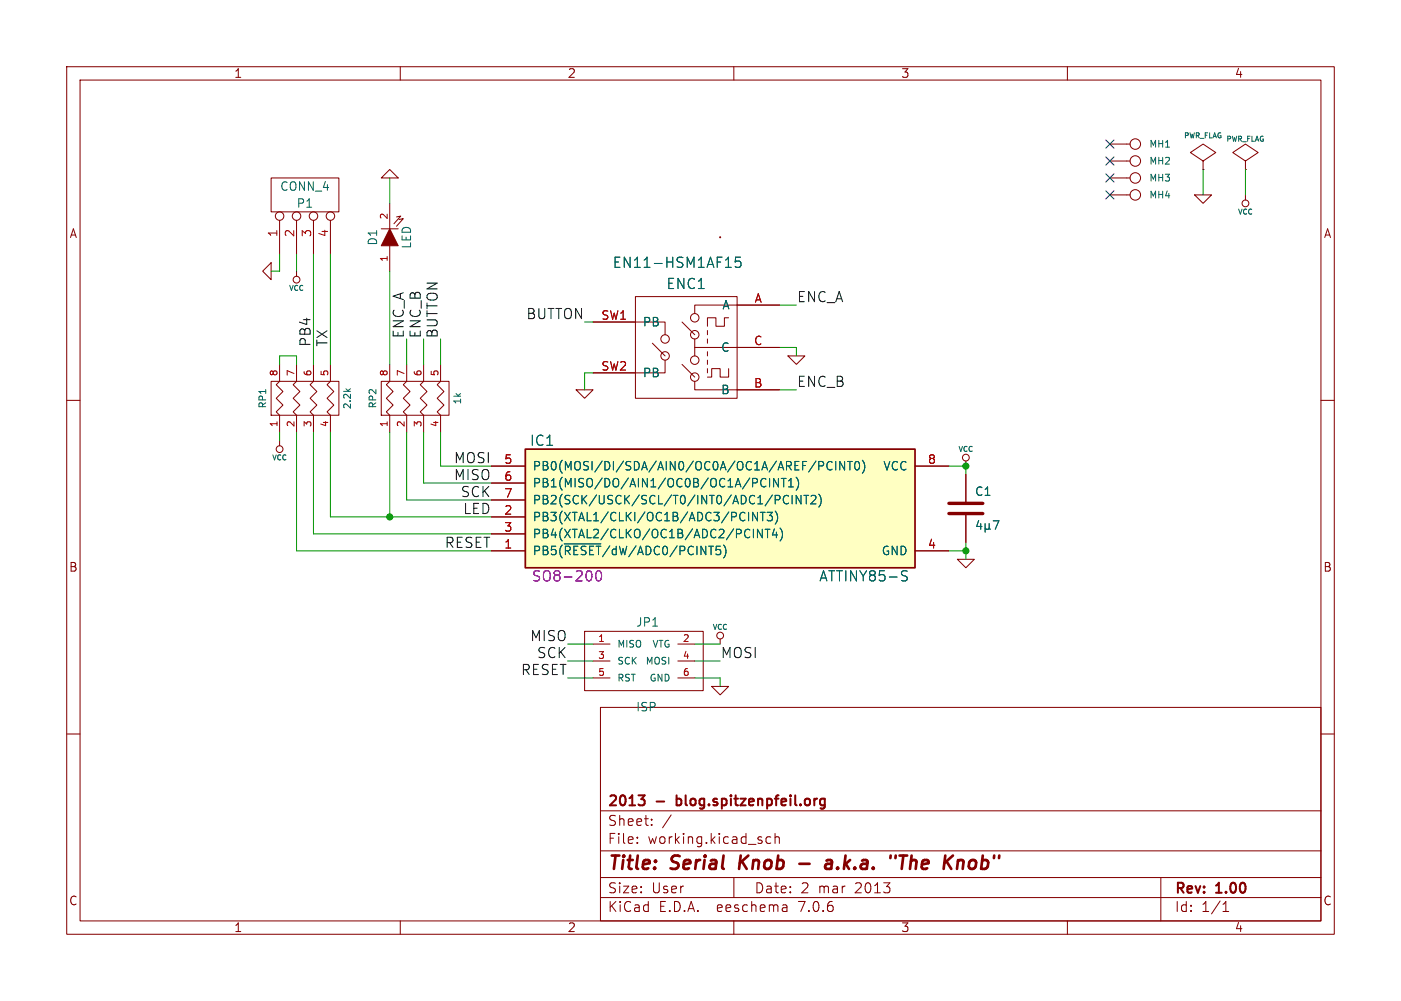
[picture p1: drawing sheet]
(kicad_sch (version 20230121) (generator eeschema)

 (paper "User" 210.007 150.012)

 (title_block
  (title "Serial Knob - a.k.a. \"The Knob\"")
  (date "2 mar 2013")
  (rev "1.00")
  (company "2013 - blog.spitzenpfeil.org"))

 (lib_symbols
  (symbol "Serial-Knob-rescue:ATTINY85-S" (pin_names (offset 1.016)) (in_bom yes) (on_board yes)
   (property "Reference" "IC" (at -26.67 10.16 0) (effects (font (size 1.524 1.524))))
   (property "Value" "ATTINY85-S" (at 21.59 -10.16 0) (effects (font (size 1.524 1.524))))
   (property "Footprint" "SO8-200" (at -22.86 -10.16 0) (effects (font (size 1.524 1.524)) hide))
   (property "Datasheet" "" (at 0 0 0) (effects (font (size 1.524 1.524))))
   (symbol "ATTINY85-S_0_1"
    (rectangle (start -29.21 8.89) (end 29.21 -8.89) (stroke (width 0.254) (type solid)) (fill (type background))))
   (symbol "ATTINY85-S_1_1"
    (pin bidirectional line (at -34.29 -6.35 0) (length 5.08) (name "PB5(~{RESET}/dW/ADC0/PCINT5)" (effects (font (size 1.27 1.27)))) (number "1" (effects (font (size 1.27 1.27)))))
    (pin bidirectional line (at -34.29 -1.27 0) (length 5.08) (name "PB3(XTAL1/CLKI/OC1B/ADC3/PCINT3)" (effects (font (size 1.27 1.27)))) (number "2" (effects (font (size 1.27 1.27)))))
    (pin bidirectional line (at -34.29 -3.81 0) (length 5.08) (name "PB4(XTAL2/CLKO/OC1B/ADC2/PCINT4)" (effects (font (size 1.27 1.27)))) (number "3" (effects (font (size 1.27 1.27)))))
    (pin power_in line (at 34.29 -6.35 180) (length 5.08) (name "GND" (effects (font (size 1.27 1.27)))) (number "4" (effects (font (size 1.27 1.27)))))
    (pin bidirectional line (at -34.29 6.35 0) (length 5.08) (name "PB0(MOSI/DI/SDA/AIN0/OC0A/OC1A/AREF/PCINT0)" (effects (font (size 1.27 1.27)))) (number "5" (effects (font (size 1.27 1.27)))))
    (pin bidirectional line (at -34.29 3.81 0) (length 5.08) (name "PB1(MISO/DO/AIN1/OC0B/OC1A/PCINT1)" (effects (font (size 1.27 1.27)))) (number "6" (effects (font (size 1.27 1.27)))))
    (pin bidirectional line (at -34.29 1.27 0) (length 5.08) (name "PB2(SCK/USCK/SCL/T0/INT0/ADC1/PCINT2)" (effects (font (size 1.27 1.27)))) (number "7" (effects (font (size 1.27 1.27)))))
    (pin power_in line (at 34.29 6.35 180) (length 5.08) (name "VCC" (effects (font (size 1.27 1.27)))) (number "8" (effects (font (size 1.27 1.27)))))))
  (symbol "Serial-Knob-rescue:C" (pin_numbers hide) (pin_names (offset 0.254)) (in_bom yes) (on_board yes)
   (property "Reference" "C" (at 1.27 2.54 0) (effects (font (size 1.27 1.27)) (justify left)))
   (property "Value" "C" (at 1.27 -2.54 0) (effects (font (size 1.27 1.27)) (justify left)))
   (property "Footprint" "" (at 0 0 0) (effects (font (size 1.524 1.524))))
   (property "Datasheet" "" (at 0 0 0) (effects (font (size 1.524 1.524))))
   (symbol "C_0_1"
    (polyline (pts (xy -2.54 -0.762) (xy 2.54 -0.762)) (stroke (width 0.508) (type solid)) (fill (type none)))
    (polyline (pts (xy -2.54 0.762) (xy 2.54 0.762)) (stroke (width 0.508) (type solid)) (fill (type none))))
   (symbol "C_1_1"
    (pin passive line (at 0 5.08 270) (length 4.318) (name "~" (effects (font (size 1.016 1.016)))) (number "1" (effects (font (size 1.016 1.016)))))
    (pin passive line (at 0 -5.08 90) (length 4.318) (name "~" (effects (font (size 1.016 1.016)))) (number "2" (effects (font (size 1.016 1.016)))))))
  (symbol "Serial-Knob-rescue:CONN_1" (pin_numbers hide) (pin_names (offset 0.762) hide) (in_bom yes) (on_board yes)
   (property "Reference" "P" (at 2.032 0 0) (effects (font (size 1.016 1.016)) (justify left)))
   (property "Value" "CONN_1" (at 0 1.397 0) (effects (font (size 0.762 0.762)) hide))
   (property "Footprint" "" (at 0 0 0) (effects (font (size 1.524 1.524))))
   (property "Datasheet" "" (at 0 0 0) (effects (font (size 1.524 1.524))))
   (symbol "CONN_1_0_1"
    (polyline (pts (xy -0.762 0) (xy -1.27 0)) (stroke (width 0) (type solid)) (fill (type none)))
    (circle (center 0 0) (radius 0.7874) (stroke (width 0) (type solid)) (fill (type none))))
   (symbol "CONN_1_1_1"
    (pin passive line (at -3.81 0 0) (length 2.54) (name "1" (effects (font (size 1.524 1.524)))) (number "1" (effects (font (size 1.524 1.524)))))))
  (symbol "Serial-Knob-rescue:CONN_4" (pin_names (offset 1.016) hide) (in_bom yes) (on_board yes)
   (property "Reference" "P" (at -1.27 0 90) (effects (font (size 1.27 1.27))))
   (property "Value" "CONN_4" (at 1.27 0 90) (effects (font (size 1.27 1.27))))
   (property "Footprint" "" (at 0 0 0) (effects (font (size 1.524 1.524))))
   (property "Datasheet" "" (at 0 0 0) (effects (font (size 1.524 1.524))))
   (symbol "CONN_4_0_1"
    (rectangle (start -2.54 5.08) (end 2.54 -5.08) (stroke (width 0) (type solid)) (fill (type none))))
   (symbol "CONN_4_1_1"
    (pin passive inverted (at -8.89 3.81 0) (length 6.35) (name "P1" (effects (font (size 1.27 1.27)))) (number "1" (effects (font (size 1.27 1.27)))))
    (pin passive inverted (at -8.89 1.27 0) (length 6.35) (name "P2" (effects (font (size 1.27 1.27)))) (number "2" (effects (font (size 1.27 1.27)))))
    (pin passive inverted (at -8.89 -1.27 0) (length 6.35) (name "P3" (effects (font (size 1.27 1.27)))) (number "3" (effects (font (size 1.27 1.27)))))
    (pin passive inverted (at -8.89 -3.81 0) (length 6.35) (name "P4" (effects (font (size 1.27 1.27)))) (number "4" (effects (font (size 1.27 1.27)))))))
  (symbol "Serial-Knob-rescue:GND" (power) (pin_names (offset 0)) (in_bom yes) (on_board yes)
   (property "Reference" "#PWR" (at 0 0 0) (effects (font (size 0.762 0.762)) hide))
   (property "Value" "GND" (at 0 -1.778 0) (effects (font (size 0.762 0.762)) hide))
   (property "Footprint" "" (at 0 0 0) (effects (font (size 1.524 1.524))))
   (property "Datasheet" "" (at 0 0 0) (effects (font (size 1.524 1.524))))
   (symbol "GND_0_1"
    (polyline (pts (xy -1.27 0) (xy 0 -1.27) (xy 1.27 0) (xy -1.27 0)) (stroke (width 0) (type solid)) (fill (type none))))
   (symbol "GND_1_1"
    (pin power_in line (at 0 0 90) (length 0) hide (name "GND" (effects (font (size 0.762 0.762)))) (number "1" (effects (font (size 0.762 0.762)))))))
  (symbol "Serial-Knob-rescue:LED" (pin_names (offset 1.016) hide) (in_bom yes) (on_board yes)
   (property "Reference" "D" (at 0 2.54 0) (effects (font (size 1.27 1.27))))
   (property "Value" "LED" (at 0 -2.54 0) (effects (font (size 1.27 1.27))))
   (property "Footprint" "" (at 0 0 0) (effects (font (size 1.524 1.524))))
   (property "Datasheet" "" (at 0 0 0) (effects (font (size 1.524 1.524))))
   (symbol "LED_0_1"
    (polyline (pts (xy 1.27 1.27) (xy 1.27 -1.27)) (stroke (width 0) (type solid)) (fill (type none)))
    (polyline (pts (xy -1.27 1.27) (xy 1.27 0) (xy -1.27 -1.27)) (stroke (width 0) (type solid)) (fill (type outline)))
    (polyline (pts (xy 1.651 -1.016) (xy 2.794 -2.032) (xy 2.667 -1.397)) (stroke (width 0) (type solid)) (fill (type none)))
    (polyline (pts (xy 2.032 -0.635) (xy 3.175 -1.651) (xy 3.048 -1.016)) (stroke (width 0) (type solid)) (fill (type none))))
   (symbol "LED_1_1"
    (pin passive line (at -5.08 0 0) (length 3.81) (name "A" (effects (font (size 1.016 1.016)))) (number "1" (effects (font (size 1.016 1.016)))))
    (pin passive line (at 5.08 0 180) (length 3.81) (name "K" (effects (font (size 1.016 1.016)))) (number "2" (effects (font (size 1.016 1.016)))))))
  (symbol "Serial-Knob-rescue:MADW__ALPS-STEC12E08" (pin_names (offset 1.016)) (in_bom yes) (on_board yes)
   (property "Reference" "ENC" (at 0 9.525 0) (effects (font (size 1.524 1.524))))
   (property "Value" "MADW__ALPS-STEC12E08" (at 0 12.7 0) (effects (font (size 1.524 1.524))))
   (property "Footprint" "" (at 0 0 0) (effects (font (size 1.524 1.524))))
   (property "Datasheet" "" (at 0 0 0) (effects (font (size 1.524 1.524))))
   (symbol "MADW__ALPS-STEC12E08_0_1"
    (rectangle (start -7.62 -7.62) (end 7.62 7.62) (stroke (width 0) (type solid)) (fill (type none)))
    (circle (center -3.175 -1.27) (radius 0.635) (stroke (width 0) (type solid)) (fill (type none)))
    (circle (center -3.175 1.27) (radius 0.635) (stroke (width 0) (type solid)) (fill (type none)))
    (polyline (pts (xy -3.175 -1.27) (xy -5.08 0.635)) (stroke (width 0) (type solid)) (fill (type none)))
    (polyline (pts (xy 1.27 -4.445) (xy -0.635 -2.54)) (stroke (width 0) (type solid)) (fill (type none)))
    (polyline (pts (xy 1.27 0) (xy 1.27 -1.27)) (stroke (width 0) (type solid)) (fill (type none)))
    (polyline (pts (xy 1.27 0) (xy 7.62 0)) (stroke (width 0) (type solid)) (fill (type none)))
    (polyline (pts (xy 1.27 1.27) (xy 1.27 0)) (stroke (width 0) (type solid)) (fill (type none)))
    (polyline (pts (xy 1.27 1.905) (xy -0.635 3.81)) (stroke (width 0) (type solid)) (fill (type none)))
    (polyline (pts (xy 3.175 -3.175) (xy 3.175 -3.81)) (stroke (width 0) (type solid)) (fill (type none)))
    (polyline (pts (xy 3.175 -1.905) (xy 3.175 -2.54)) (stroke (width 0) (type solid)) (fill (type none)))
    (polyline (pts (xy 3.175 -0.635) (xy 3.175 -1.27)) (stroke (width 0) (type solid)) (fill (type none)))
    (polyline (pts (xy 3.175 1.27) (xy 3.175 0.635)) (stroke (width 0) (type solid)) (fill (type none)))
    (polyline (pts (xy 3.175 2.54) (xy 3.175 1.905)) (stroke (width 0) (type solid)) (fill (type none)))
    (polyline (pts (xy -7.62 -3.81) (xy -3.175 -3.81) (xy -3.175 -1.905)) (stroke (width 0) (type solid)) (fill (type none)))
    (polyline (pts (xy -7.62 3.81) (xy -3.175 3.81) (xy -3.175 1.905)) (stroke (width 0) (type solid)) (fill (type none)))
    (polyline (pts (xy 1.27 -5.08) (xy 1.27 -6.35) (xy 7.62 -6.35)) (stroke (width 0) (type solid)) (fill (type none)))
    (polyline (pts (xy 1.27 5.08) (xy 1.27 6.35) (xy 7.62 6.35)) (stroke (width 0) (type solid)) (fill (type none)))
    (polyline (pts (xy 3.175 -4.445) (xy 3.81 -4.445) (xy 3.81 -3.175) (xy 5.08 -3.175) (xy 5.08 -4.445) (xy 6.35 -4.445) (xy 6.35 -3.175)) (stroke (width 0) (type solid)) (fill (type none)))
    (polyline (pts (xy 3.175 3.175) (xy 3.175 4.445) (xy 4.445 4.445) (xy 4.445 3.175) (xy 5.715 3.175) (xy 5.715 4.445) (xy 6.35 4.445)) (stroke (width 0) (type solid)) (fill (type none)))
    (circle (center 1.27 -4.445) (radius 0.635) (stroke (width 0) (type solid)) (fill (type none)))
    (circle (center 1.27 -1.905) (radius 0.635) (stroke (width 0) (type solid)) (fill (type none)))
    (circle (center 1.27 1.905) (radius 0.635) (stroke (width 0) (type solid)) (fill (type none)))
    (circle (center 1.27 4.445) (radius 0.635) (stroke (width 0) (type solid)) (fill (type none)))
    (circle (center 5.08 16.51) (radius 0.0001) (stroke (width 0) (type solid)) (fill (type none))))
   (symbol "MADW__ALPS-STEC12E08_1_1"
    (pin passive line (at 13.97 6.35 180) (length 6.35) (name "A" (effects (font (size 1.27 1.27)))) (number "A" (effects (font (size 1.27 1.27)))))
    (pin passive line (at 13.97 -6.35 180) (length 6.35) (name "B" (effects (font (size 1.27 1.27)))) (number "B" (effects (font (size 1.27 1.27)))))
    (pin passive line (at 13.97 0 180) (length 6.35) (name "C" (effects (font (size 1.27 1.27)))) (number "C" (effects (font (size 1.27 1.27)))))
    (pin passive line (at -13.97 3.81 0) (length 6.35) (name "PB" (effects (font (size 1.27 1.27)))) (number "SW1" (effects (font (size 1.27 1.27)))))
    (pin passive line (at -13.97 -3.81 0) (length 6.35) (name "PB" (effects (font (size 1.27 1.27)))) (number "SW2" (effects (font (size 1.27 1.27)))))))
  (symbol "Serial-Knob-rescue:MADW__AVR_ISP" (pin_names (offset 1.016)) (in_bom yes) (on_board yes)
   (property "Reference" "JP" (at -1.27 6.35 0) (effects (font (size 1.27 1.27)) (justify left bottom)))
   (property "Value" "MADW__AVR_ISP" (at -6.35 -7.62 0) (effects (font (size 1.27 1.27)) (justify left bottom)))
   (property "Footprint" "" (at 0 0 0) (effects (font (size 1.524 1.524))))
   (property "Datasheet" "" (at 0 0 0) (effects (font (size 1.524 1.524))))
   (property "ki_locked" "" (at 0 0 0) (effects (font (size 1.27 1.27))))
   (symbol "MADW__AVR_ISP_0_1"
    (polyline (pts (xy -8.89 4.445) (xy -8.89 -4.445) (xy 8.89 -4.445) (xy 8.89 4.445) (xy -8.89 4.445)) (stroke (width 0) (type solid)) (fill (type none))))
   (symbol "MADW__AVR_ISP_1_1"
    (pin passive line (at -7.62 2.54 0) (length 2.54) (name "MISO" (effects (font (size 1.016 1.016)))) (number "1" (effects (font (size 1.016 1.016)))))
    (pin passive line (at 7.62 2.54 180) (length 2.54) (name "VTG" (effects (font (size 1.016 1.016)))) (number "2" (effects (font (size 1.016 1.016)))))
    (pin passive line (at -7.62 0 0) (length 2.54) (name "SCK" (effects (font (size 1.016 1.016)))) (number "3" (effects (font (size 1.016 1.016)))))
    (pin passive line (at 7.62 0 180) (length 2.54) (name "MOSI" (effects (font (size 1.016 1.016)))) (number "4" (effects (font (size 1.016 1.016)))))
    (pin passive line (at -7.62 -2.54 0) (length 2.54) (name "RST" (effects (font (size 1.016 1.016)))) (number "5" (effects (font (size 1.016 1.016)))))
    (pin passive line (at 7.62 -2.54 180) (length 2.54) (name "GND" (effects (font (size 1.016 1.016)))) (number "6" (effects (font (size 1.016 1.016)))))))
  (symbol "Serial-Knob-rescue:PWR_FLAG" (power) (pin_numbers hide) (pin_names (offset 0) hide) (in_bom yes) (on_board yes)
   (property "Reference" "#FLG" (at 0 2.413 0) (effects (font (size 0.762 0.762)) hide))
   (property "Value" "PWR_FLAG" (at 0 4.572 0) (effects (font (size 0.762 0.762))))
   (property "Footprint" "" (at 0 0 0) (effects (font (size 1.524 1.524))))
   (property "Datasheet" "" (at 0 0 0) (effects (font (size 1.524 1.524))))
   (symbol "PWR_FLAG_0_0"
    (pin power_out line (at 0 0 90) (length 0) (name "pwr" (effects (font (size 0.508 0.508)))) (number "1" (effects (font (size 0.508 0.508))))))
   (symbol "PWR_FLAG_0_1"
    (polyline (pts (xy 0 0) (xy 0 1.27) (xy -1.905 2.54) (xy 0 3.81) (xy 1.905 2.54) (xy 0 1.27)) (stroke (width 0) (type solid)) (fill (type none)))))
  (symbol "Serial-Knob-rescue:R_PACK4" (pin_names hide) (in_bom yes) (on_board yes)
   (property "Reference" "RP" (at 0 11.43 0) (effects (font (size 1.016 1.016))))
   (property "Value" "R_PACK4" (at 0 -1.27 0) (effects (font (size 1.016 1.016))))
   (property "Footprint" "" (at 0 0 0) (effects (font (size 1.524 1.524))))
   (property "Datasheet" "" (at 0 0 0) (effects (font (size 1.524 1.524))))
   (symbol "R_PACK4_0_1"
    (polyline (pts (xy -2.54 10.16) (xy -2.54 0) (xy 2.54 0) (xy 2.54 10.16) (xy -2.54 10.16)) (stroke (width 0) (type solid)) (fill (type none)))
    (polyline (pts (xy -2.54 1.27) (xy -2.032 1.778) (xy -1.016 0.762) (xy 0 1.778) (xy 1.016 0.762) (xy 2.032 1.778) (xy 2.54 1.27)) (stroke (width 0) (type solid)) (fill (type none)))
    (polyline (pts (xy -2.54 3.81) (xy -2.032 4.318) (xy -1.016 3.302) (xy 0 4.318) (xy 1.016 3.302) (xy 2.032 4.318) (xy 2.54 3.81)) (stroke (width 0) (type solid)) (fill (type none)))
    (polyline (pts (xy -2.54 6.35) (xy -2.032 6.858) (xy -1.016 5.842) (xy 0 6.858) (xy 1.016 5.842) (xy 2.032 6.858) (xy 2.54 6.35)) (stroke (width 0) (type solid)) (fill (type none)))
    (polyline (pts (xy -2.54 8.89) (xy -2.032 9.398) (xy -1.016 8.382) (xy 0 9.398) (xy 1.016 8.382) (xy 2.032 9.398) (xy 2.54 8.89)) (stroke (width 0) (type solid)) (fill (type none))))
   (symbol "R_PACK4_1_1"
    (pin passive line (at -5.08 8.89 0) (length 2.54) (name "P1" (effects (font (size 1.016 1.016)))) (number "1" (effects (font (size 1.016 1.016)))))
    (pin passive line (at -5.08 6.35 0) (length 2.54) (name "P2" (effects (font (size 1.016 1.016)))) (number "2" (effects (font (size 1.016 1.016)))))
    (pin passive line (at -5.08 3.81 0) (length 2.54) (name "P3" (effects (font (size 1.016 1.016)))) (number "3" (effects (font (size 1.016 1.016)))))
    (pin passive line (at -5.08 1.27 0) (length 2.54) (name "P4" (effects (font (size 1.016 1.016)))) (number "4" (effects (font (size 1.016 1.016)))))
    (pin passive line (at 5.08 1.27 180) (length 2.54) (name "R4" (effects (font (size 1.016 1.016)))) (number "5" (effects (font (size 1.016 1.016)))))
    (pin passive line (at 5.08 3.81 180) (length 2.54) (name "R3" (effects (font (size 1.016 1.016)))) (number "6" (effects (font (size 1.016 1.016)))))
    (pin passive line (at 5.08 6.35 180) (length 2.54) (name "R2" (effects (font (size 1.016 1.016)))) (number "7" (effects (font (size 1.016 1.016)))))
    (pin passive line (at 5.08 8.89 180) (length 2.54) (name "R1" (effects (font (size 1.016 1.016)))) (number "8" (effects (font (size 1.016 1.016)))))))
  (symbol "Serial-Knob-rescue:VCC" (power) (pin_names (offset 0)) (in_bom yes) (on_board yes)
   (property "Reference" "#PWR" (at 0 2.54 0) (effects (font (size 0.762 0.762)) hide))
   (property "Value" "VCC" (at 0 2.54 0) (effects (font (size 0.762 0.762))))
   (property "Footprint" "" (at 0 0 0) (effects (font (size 1.524 1.524))))
   (property "Datasheet" "" (at 0 0 0) (effects (font (size 1.524 1.524))))
   (symbol "VCC_0_0"
    (pin power_in line (at 0 0 90) (length 0) hide (name "VCC" (effects (font (size 0.508 0.508)))) (number "1" (effects (font (size 0.508 0.508))))))
   (symbol "VCC_0_1"
    (polyline (pts (xy 0 0) (xy 0 0.762) (xy 0 0.762)) (stroke (width 0) (type solid)) (fill (type none)))
    (circle (center 0 1.27) (radius 0.508) (stroke (width 0) (type solid)) (fill (type none))))))

 (junction (at 58.42 77.47) (diameter 0) (color 0 0 0 0))
 (junction (at 144.78 69.85) (diameter 0) (color 0 0 0 0))
 (junction (at 144.78 82.55) (diameter 0) (color 0 0 0 0))

 (no_connect (at 166.37 26.67))
 (no_connect (at 166.37 21.59))
 (no_connect (at 166.37 24.13))
 (no_connect (at 166.37 29.21))

 (wire (pts (xy 180.34 25.4) (xy 180.34 29.21)) (stroke (width 0) (type default)))
 (wire (pts (xy 46.99 38.1) (xy 46.99 54.61)) (stroke (width 0) (type default)))
 (wire (pts (xy 104.14 99.06) (xy 107.95 99.06)) (stroke (width 0) (type default)))
 (wire (pts (xy 119.38 52.07) (xy 119.38 53.34)) (stroke (width 0) (type default)))
 (wire (pts (xy 116.84 58.42) (xy 119.38 58.42)) (stroke (width 0) (type default)))
 (wire (pts (xy 144.78 82.55) (xy 142.24 82.55)) (stroke (width 0) (type default)))
 (wire (pts (xy 104.14 101.6) (xy 107.95 101.6)) (stroke (width 0) (type default)))
 (wire (pts (xy 44.45 54.61) (xy 44.45 53.34)) (stroke (width 0) (type default)))
 (wire (pts (xy 63.5 50.8) (xy 63.5 54.61)) (stroke (width 0) (type default)))
 (wire (pts (xy 144.78 69.85) (xy 142.24 69.85)) (stroke (width 0) (type default)))
 (wire (pts (xy 87.63 55.88) (xy 87.63 58.42)) (stroke (width 0) (type default)))
 (wire (pts (xy 144.78 82.55) (xy 144.78 83.82)) (stroke (width 0) (type default)))
 (wire (pts (xy 116.84 52.07) (xy 119.38 52.07)) (stroke (width 0) (type default)))
 (wire (pts (xy 58.42 77.47) (xy 73.66 77.47)) (stroke (width 0) (type default)))
 (wire (pts (xy 49.53 77.47) (xy 49.53 64.77)) (stroke (width 0) (type default)))
 (wire (pts (xy 41.91 64.77) (xy 41.91 66.04)) (stroke (width 0) (type default)))
 (wire (pts (xy 104.14 96.52) (xy 107.95 96.52)) (stroke (width 0) (type default)))
 (wire (pts (xy 144.78 71.12) (xy 144.78 69.85)) (stroke (width 0) (type default)))
 (wire (pts (xy 88.9 55.88) (xy 87.63 55.88)) (stroke (width 0) (type default)))
 (wire (pts (xy 41.91 40.64) (xy 40.64 40.64)) (stroke (width 0) (type default)))
 (wire (pts (xy 116.84 45.72) (xy 119.38 45.72)) (stroke (width 0) (type default)))
 (wire (pts (xy 85.09 101.6) (xy 88.9 101.6)) (stroke (width 0) (type default)))
 (wire (pts (xy 41.91 38.1) (xy 41.91 40.64)) (stroke (width 0) (type default)))
 (wire (pts (xy 107.95 101.6) (xy 107.95 102.87)) (stroke (width 0) (type default)))
 (wire (pts (xy 88.9 48.26) (xy 87.63 48.26)) (stroke (width 0) (type default)))
 (wire (pts (xy 58.42 40.64) (xy 58.42 54.61)) (stroke (width 0) (type default)))
 (wire (pts (xy 66.04 69.85) (xy 73.66 69.85)) (stroke (width 0) (type default)))
 (wire (pts (xy 58.42 26.67) (xy 58.42 30.48)) (stroke (width 0) (type default)))
 (wire (pts (xy 44.45 82.55) (xy 44.45 64.77)) (stroke (width 0) (type default)))
 (wire (pts (xy 88.9 96.52) (xy 85.09 96.52)) (stroke (width 0) (type default)))
 (wire (pts (xy 60.96 64.77) (xy 60.96 74.93)) (stroke (width 0) (type default)))
 (wire (pts (xy 49.53 77.47) (xy 58.42 77.47)) (stroke (width 0) (type default)))
 (wire (pts (xy 60.96 74.93) (xy 73.66 74.93)) (stroke (width 0) (type default)))
 (wire (pts (xy 44.45 38.1) (xy 44.45 40.64)) (stroke (width 0) (type default)))
 (wire (pts (xy 46.99 80.01) (xy 73.66 80.01)) (stroke (width 0) (type default)))
 (wire (pts (xy 44.45 82.55) (xy 73.66 82.55)) (stroke (width 0) (type default)))
 (wire (pts (xy 60.96 50.8) (xy 60.96 54.61)) (stroke (width 0) (type default)))
 (wire (pts (xy 63.5 64.77) (xy 63.5 72.39)) (stroke (width 0) (type default)))
 (wire (pts (xy 49.53 38.1) (xy 49.53 54.61)) (stroke (width 0) (type default)))
 (wire (pts (xy 46.99 64.77) (xy 46.99 80.01)) (stroke (width 0) (type default)))
 (wire (pts (xy 66.04 50.8) (xy 66.04 54.61)) (stroke (width 0) (type default)))
 (wire (pts (xy 88.9 99.06) (xy 85.09 99.06)) (stroke (width 0) (type default)))
 (wire (pts (xy 58.42 64.77) (xy 58.42 77.47)) (stroke (width 0) (type default)))
 (wire (pts (xy 44.45 53.34) (xy 41.91 53.34)) (stroke (width 0) (type default)))
 (wire (pts (xy 41.91 53.34) (xy 41.91 54.61)) (stroke (width 0) (type default)))
 (wire (pts (xy 144.78 81.28) (xy 144.78 82.55)) (stroke (width 0) (type default)))
 (wire (pts (xy 186.69 25.4) (xy 186.69 29.21)) (stroke (width 0) (type default)))
 (wire (pts (xy 66.04 64.77) (xy 66.04 69.85)) (stroke (width 0) (type default)))
 (wire (pts (xy 63.5 72.39) (xy 73.66 72.39)) (stroke (width 0) (type default)))

 (label "RESET" (at 73.66 82.55 180) (effects (font (size 1.524 1.524)) (justify right bottom)))
 (label "TX" (at 49.53 52.07 90) (effects (font (size 1.524 1.524)) (justify left bottom)))
 (label "MISO" (at 73.66 72.39 180) (effects (font (size 1.524 1.524)) (justify right bottom)))
 (label "MOSI" (at 107.95 99.06 0) (effects (font (size 1.524 1.524)) (justify left bottom)))
 (label "BUTTON" (at 87.63 48.26 180) (effects (font (size 1.524 1.524)) (justify right bottom)))
 (label "ENC_A" (at 119.38 45.72 0) (effects (font (size 1.524 1.524)) (justify left bottom)))
 (label "SCK" (at 85.09 99.06 180) (effects (font (size 1.524 1.524)) (justify right bottom)))
 (label "ENC_B" (at 63.5 50.8 90) (effects (font (size 1.524 1.524)) (justify left bottom)))
 (label "PB4" (at 46.99 52.07 90) (effects (font (size 1.524 1.524)) (justify left bottom)))
 (label "RESET" (at 85.09 101.6 180) (effects (font (size 1.524 1.524)) (justify right bottom)))
 (label "MOSI" (at 73.66 69.85 180) (effects (font (size 1.524 1.524)) (justify right bottom)))
 (label "MISO" (at 85.09 96.52 180) (effects (font (size 1.524 1.524)) (justify right bottom)))
 (label "ENC_B" (at 119.38 58.42 0) (effects (font (size 1.524 1.524)) (justify left bottom)))
 (label "BUTTON" (at 66.04 50.8 90) (effects (font (size 1.524 1.524)) (justify left bottom)))
 (label "ENC_A" (at 60.96 50.8 90) (effects (font (size 1.524 1.524)) (justify left bottom)))
 (label "SCK" (at 73.66 74.93 180) (effects (font (size 1.524 1.524)) (justify right bottom)))
 (label "LED" (at 73.66 77.47 180) (effects (font (size 1.524 1.524)) (justify right bottom)))

 (symbol (lib_id "Serial-Knob-rescue:VCC") (at 41.91 66.04 180) (unit 1) (in_bom yes) (on_board yes) (dnp no)
  (property "Reference" "#PWR03" (at 41.91 68.58 0) (effects (font (size 0.762 0.762)) hide))
  (property "Value" "VCC" (at 41.91 68.58 0) (effects (font (size 0.762 0.762))))
  (property "Footprint" "" (at 41.91 66.04 0) (effects (font (size 1.524 1.524)) hide))
  (property "Datasheet" "" (at 41.91 66.04 0) (effects (font (size 1.524 1.524)) hide)) (pin "1"))

 (symbol (lib_id "Serial-Knob-rescue:GND") (at 144.78 83.82 0) (unit 1) (in_bom yes) (on_board yes) (dnp no)
  (property "Reference" "#PWR02" (at 144.78 83.82 0) (effects (font (size 0.762 0.762)) hide))
  (property "Value" "GND" (at 144.78 85.598 0) (effects (font (size 0.762 0.762)) hide))
  (property "Footprint" "" (at 144.78 83.82 0) (effects (font (size 1.524 1.524)) hide))
  (property "Datasheet" "" (at 144.78 83.82 0) (effects (font (size 1.524 1.524)) hide)) (pin "1"))

 (symbol (lib_id "Serial-Knob-rescue:VCC") (at 144.78 69.85 0) (unit 1) (in_bom yes) (on_board yes) (dnp no)
  (property "Reference" "#PWR01" (at 144.78 67.31 0) (effects (font (size 0.762 0.762)) hide))
  (property "Value" "VCC" (at 144.78 67.31 0) (effects (font (size 0.762 0.762))))
  (property "Footprint" "" (at 144.78 69.85 0) (effects (font (size 1.524 1.524)) hide))
  (property "Datasheet" "" (at 144.78 69.85 0) (effects (font (size 1.524 1.524)) hide)) (pin "1"))

 (symbol (lib_id "Serial-Knob-rescue:C") (at 144.78 76.2 0) (unit 1) (in_bom yes) (on_board yes) (dnp no)
  (property "Reference" "C1" (at 146.05 73.66 0) (effects (font (size 1.27 1.27)) (justify left)))
  (property "Value" "4µ7" (at 146.05 78.74 0) (effects (font (size 1.27 1.27)) (justify left)))
  (property "Footprint" "" (at 144.78 76.2 0) (effects (font (size 1.524 1.524)) hide))
  (property "Datasheet" "" (at 144.78 76.2 0) (effects (font (size 1.524 1.524)) hide)) (pin "1") (pin "2"))

 (symbol (lib_id "Serial-Knob-rescue:PWR_FLAG") (at 180.34 25.4 0) (unit 1) (in_bom yes) (on_board yes) (dnp no)
  (property "Reference" "#FLG04" (at 180.34 22.987 0) (effects (font (size 0.762 0.762)) hide))
  (property "Value" "PWR_FLAG" (at 180.34 20.32 0) (effects (font (size 0.762 0.762))))
  (property "Footprint" "" (at 180.34 25.4 0) (effects (font (size 1.524 1.524)) hide))
  (property "Datasheet" "" (at 180.34 25.4 0) (effects (font (size 1.524 1.524)) hide)) (pin "1"))

 (symbol (lib_id "Serial-Knob-rescue:GND") (at 180.34 29.21 0) (unit 1) (in_bom yes) (on_board yes) (dnp no)
  (property "Reference" "#PWR05" (at 180.34 29.21 0) (effects (font (size 0.762 0.762)) hide))
  (property "Value" "GND" (at 180.34 30.988 0) (effects (font (size 0.762 0.762)) hide))
  (property "Footprint" "" (at 180.34 29.21 0) (effects (font (size 1.524 1.524)) hide))
  (property "Datasheet" "" (at 180.34 29.21 0) (effects (font (size 1.524 1.524)) hide)) (pin "1"))

 (symbol (lib_id "Serial-Knob-rescue:LED") (at 58.42 35.56 90) (unit 1) (in_bom yes) (on_board yes) (dnp no)
  (property "Reference" "D1" (at 55.88 35.56 0) (effects (font (size 1.27 1.27))))
  (property "Value" "LED" (at 60.96 35.56 0) (effects (font (size 1.27 1.27))))
  (property "Footprint" "" (at 58.42 35.56 0) (effects (font (size 1.524 1.524)) hide))
  (property "Datasheet" "" (at 58.42 35.56 0) (effects (font (size 1.524 1.524)) hide)) (pin "1") (pin "2"))

 (symbol (lib_id "Serial-Knob-rescue:GND") (at 87.63 58.42 0) (unit 1) (in_bom yes) (on_board yes) (dnp no)
  (property "Reference" "#PWR06" (at 87.63 58.42 0) (effects (font (size 0.762 0.762)) hide))
  (property "Value" "GND" (at 87.63 60.198 0) (effects (font (size 0.762 0.762)) hide))
  (property "Footprint" "" (at 87.63 58.42 0) (effects (font (size 1.524 1.524)) hide))
  (property "Datasheet" "" (at 87.63 58.42 0) (effects (font (size 1.524 1.524)) hide)) (pin "1"))

 (symbol (lib_id "Serial-Knob-rescue:GND") (at 119.38 53.34 0) (unit 1) (in_bom yes) (on_board yes) (dnp no)
  (property "Reference" "#PWR07" (at 119.38 53.34 0) (effects (font (size 0.762 0.762)) hide))
  (property "Value" "GND" (at 119.38 55.118 0) (effects (font (size 0.762 0.762)) hide))
  (property "Footprint" "" (at 119.38 53.34 0) (effects (font (size 1.524 1.524)) hide))
  (property "Datasheet" "" (at 119.38 53.34 0) (effects (font (size 1.524 1.524)) hide)) (pin "1"))

 (symbol (lib_id "Serial-Knob-rescue:CONN_4") (at 45.72 29.21 90) (unit 1) (in_bom yes) (on_board yes) (dnp no)
  (property "Reference" "P1" (at 45.72 30.48 90) (effects (font (size 1.27 1.27))))
  (property "Value" "CONN_4" (at 45.72 27.94 90) (effects (font (size 1.27 1.27))))
  (property "Footprint" "" (at 45.72 29.21 0) (effects (font (size 1.524 1.524)) hide))
  (property "Datasheet" "" (at 45.72 29.21 0) (effects (font (size 1.524 1.524)) hide)) (pin "1") (pin "2") (pin "3") (pin "4"))

 (symbol (lib_id "Serial-Knob-rescue:GND") (at 40.64 40.64 270) (unit 1) (in_bom yes) (on_board yes) (dnp no)
  (property "Reference" "#PWR08" (at 40.64 40.64 0) (effects (font (size 0.762 0.762)) hide))
  (property "Value" "GND" (at 38.862 40.64 0) (effects (font (size 0.762 0.762)) hide))
  (property "Footprint" "" (at 40.64 40.64 0) (effects (font (size 1.524 1.524)) hide))
  (property "Datasheet" "" (at 40.64 40.64 0) (effects (font (size 1.524 1.524)) hide)) (pin "1"))

 (symbol (lib_id "Serial-Knob-rescue:VCC") (at 44.45 40.64 180) (unit 1) (in_bom yes) (on_board yes) (dnp no)
  (property "Reference" "#PWR09" (at 44.45 43.18 0) (effects (font (size 0.762 0.762)) hide))
  (property "Value" "VCC" (at 44.45 43.18 0) (effects (font (size 0.762 0.762))))
  (property "Footprint" "" (at 44.45 40.64 0) (effects (font (size 1.524 1.524)) hide))
  (property "Datasheet" "" (at 44.45 40.64 0) (effects (font (size 1.524 1.524)) hide)) (pin "1"))

 (symbol (lib_id "Serial-Knob-rescue:CONN_1") (at 170.18 21.59 0) (unit 1) (in_bom yes) (on_board yes) (dnp no)
  (property "Reference" "MH1" (at 172.212 21.59 0) (effects (font (size 1.016 1.016)) (justify left)))
  (property "Value" "CONN_1" (at 170.18 20.193 0) (effects (font (size 0.762 0.762)) hide))
  (property "Footprint" "" (at 170.18 21.59 0) (effects (font (size 1.524 1.524)) hide))
  (property "Datasheet" "" (at 170.18 21.59 0) (effects (font (size 1.524 1.524)) hide)) (pin "1"))

 (symbol (lib_id "Serial-Knob-rescue:CONN_1") (at 170.18 24.13 0) (unit 1) (in_bom yes) (on_board yes) (dnp no)
  (property "Reference" "MH2" (at 172.212 24.13 0) (effects (font (size 1.016 1.016)) (justify left)))
  (property "Value" "CONN_1" (at 170.18 22.733 0) (effects (font (size 0.762 0.762)) hide))
  (property "Footprint" "" (at 170.18 24.13 0) (effects (font (size 1.524 1.524)) hide))
  (property "Datasheet" "" (at 170.18 24.13 0) (effects (font (size 1.524 1.524)) hide)) (pin "1"))

 (symbol (lib_id "Serial-Knob-rescue:CONN_1") (at 170.18 26.67 0) (unit 1) (in_bom yes) (on_board yes) (dnp no)
  (property "Reference" "MH3" (at 172.212 26.67 0) (effects (font (size 1.016 1.016)) (justify left)))
  (property "Value" "CONN_1" (at 170.18 25.273 0) (effects (font (size 0.762 0.762)) hide))
  (property "Footprint" "" (at 170.18 26.67 0) (effects (font (size 1.524 1.524)) hide))
  (property "Datasheet" "" (at 170.18 26.67 0) (effects (font (size 1.524 1.524)) hide)) (pin "1"))

 (symbol (lib_id "Serial-Knob-rescue:CONN_1") (at 170.18 29.21 0) (unit 1) (in_bom yes) (on_board yes) (dnp no)
  (property "Reference" "MH4" (at 172.212 29.21 0) (effects (font (size 1.016 1.016)) (justify left)))
  (property "Value" "CONN_1" (at 170.18 27.813 0) (effects (font (size 0.762 0.762)) hide))
  (property "Footprint" "" (at 170.18 29.21 0) (effects (font (size 1.524 1.524)) hide))
  (property "Datasheet" "" (at 170.18 29.21 0) (effects (font (size 1.524 1.524)) hide)) (pin "1"))

 (symbol (lib_id "Serial-Knob-rescue:PWR_FLAG") (at 186.69 25.4 0) (unit 1) (in_bom yes) (on_board yes) (dnp no)
  (property "Reference" "#FLG010" (at 186.69 22.987 0) (effects (font (size 0.762 0.762)) hide))
  (property "Value" "PWR_FLAG" (at 186.69 20.828 0) (effects (font (size 0.762 0.762))))
  (property "Footprint" "" (at 186.69 25.4 0) (effects (font (size 1.524 1.524)) hide))
  (property "Datasheet" "" (at 186.69 25.4 0) (effects (font (size 1.524 1.524)) hide)) (pin "1"))

 (symbol (lib_id "Serial-Knob-rescue:VCC") (at 186.69 29.21 180) (unit 1) (in_bom yes) (on_board yes) (dnp no)
  (property "Reference" "#PWR011" (at 186.69 31.75 0) (effects (font (size 0.762 0.762)) hide))
  (property "Value" "VCC" (at 186.69 31.75 0) (effects (font (size 0.762 0.762))))
  (property "Footprint" "" (at 186.69 29.21 0) (effects (font (size 1.524 1.524)) hide))
  (property "Datasheet" "" (at 186.69 29.21 0) (effects (font (size 1.524 1.524)) hide)) (pin "1"))

 (symbol (lib_id "Serial-Knob-rescue:MADW__AVR_ISP") (at 96.52 99.06 0) (unit 1) (in_bom yes) (on_board yes) (dnp no)
  (property "Reference" "JP1" (at 95.25 93.98 0) (effects (font (size 1.27 1.27)) (justify left bottom)))
  (property "Value" "ISP" (at 95.25 106.68 0) (effects (font (size 1.27 1.27)) (justify left bottom)))
  (property "Footprint" "" (at 96.52 99.06 0) (effects (font (size 1.524 1.524)) hide))
  (property "Datasheet" "" (at 96.52 99.06 0) (effects (font (size 1.524 1.524)) hide)) (pin "1") (pin "2") (pin "3") (pin "4") (pin "5") (pin "6"))

 (symbol (lib_id "Serial-Knob-rescue:VCC") (at 107.95 96.52 0) (unit 1) (in_bom yes) (on_board yes) (dnp no)
  (property "Reference" "#PWR012" (at 107.95 93.98 0) (effects (font (size 0.762 0.762)) hide))
  (property "Value" "VCC" (at 107.95 93.98 0) (effects (font (size 0.762 0.762))))
  (property "Footprint" "" (at 107.95 96.52 0) (effects (font (size 1.524 1.524)) hide))
  (property "Datasheet" "" (at 107.95 96.52 0) (effects (font (size 1.524 1.524)) hide)) (pin "1"))

 (symbol (lib_id "Serial-Knob-rescue:GND") (at 107.95 102.87 0) (unit 1) (in_bom yes) (on_board yes) (dnp no)
  (property "Reference" "#PWR013" (at 107.95 102.87 0) (effects (font (size 0.762 0.762)) hide))
  (property "Value" "GND" (at 107.95 104.648 0) (effects (font (size 0.762 0.762)) hide))
  (property "Footprint" "" (at 107.95 102.87 0) (effects (font (size 1.524 1.524)) hide))
  (property "Datasheet" "" (at 107.95 102.87 0) (effects (font (size 1.524 1.524)) hide)) (pin "1"))

 (symbol (lib_id "Serial-Knob-rescue:ATTINY85-S") (at 107.95 76.2 0) (unit 1) (in_bom yes) (on_board yes) (dnp no)
  (property "Reference" "IC1" (at 81.28 66.04 0) (effects (font (size 1.524 1.524))))
  (property "Value" "ATTINY85-S" (at 129.54 86.36 0) (effects (font (size 1.524 1.524))))
  (property "Footprint" "SO8-200" (at 85.09 86.36 0) (effects (font (size 1.524 1.524))))
  (property "Datasheet" "" (at 107.95 76.2 0) (effects (font (size 1.524 1.524)) hide)) (pin "1") (pin "2") (pin "3") (pin "4") (pin "5") (pin "6") (pin "7") (pin "8"))

 (symbol (lib_id "Serial-Knob-rescue:MADW__ALPS-STEC12E08") (at 102.87 52.07 0) (unit 1) (in_bom yes) (on_board yes) (dnp no)
  (property "Reference" "ENC1" (at 102.87 42.545 0) (effects (font (size 1.524 1.524))))
  (property "Value" "EN11-HSM1AF15" (at 101.6 39.37 0) (effects (font (size 1.524 1.524))))
  (property "Footprint" "" (at 102.87 52.07 0) (effects (font (size 1.524 1.524))))
  (property "Datasheet" "" (at 102.87 52.07 0) (effects (font (size 1.524 1.524)))) (pin "A") (pin "B") (pin "C") (pin "SW1") (pin "SW2"))

 (symbol (lib_id "Serial-Knob-rescue:R_PACK4") (at 67.31 59.69 90) (unit 1) (in_bom yes) (on_board yes) (dnp no)
  (property "Reference" "RP2" (at 55.88 59.69 0) (effects (font (size 1.016 1.016))))
  (property "Value" "1k" (at 68.58 59.69 0) (effects (font (size 1.016 1.016))))
  (property "Footprint" "" (at 67.31 59.69 0) (effects (font (size 1.524 1.524))))
  (property "Datasheet" "" (at 67.31 59.69 0) (effects (font (size 1.524 1.524)))) (pin "1") (pin "2") (pin "3") (pin "4") (pin "5") (pin "6") (pin "7") (pin "8"))

 (symbol (lib_id "Serial-Knob-rescue:R_PACK4") (at 50.8 59.69 90) (unit 1) (in_bom yes) (on_board yes) (dnp no)
  (property "Reference" "RP1" (at 39.37 59.69 0) (effects (font (size 1.016 1.016))))
  (property "Value" "2.2k" (at 52.07 59.69 0) (effects (font (size 1.016 1.016))))
  (property "Footprint" "" (at 50.8 59.69 0) (effects (font (size 1.524 1.524))))
  (property "Datasheet" "" (at 50.8 59.69 0) (effects (font (size 1.524 1.524)))) (pin "1") (pin "2") (pin "3") (pin "4") (pin "5") (pin "6") (pin "7") (pin "8"))

 (symbol (lib_id "Serial-Knob-rescue:GND") (at 58.42 26.67 180) (unit 1) (in_bom yes) (on_board yes) (dnp no)
  (property "Reference" "#PWR014" (at 58.42 26.67 0) (effects (font (size 0.762 0.762)) hide))
  (property "Value" "GND" (at 58.42 24.892 0) (effects (font (size 0.762 0.762)) hide))
  (property "Footprint" "" (at 58.42 26.67 0) (effects (font (size 1.524 1.524))))
  (property "Datasheet" "" (at 58.42 26.67 0) (effects (font (size 1.524 1.524)))) (pin "1"))

 (sheet_instances (path "" (page "1"))))
